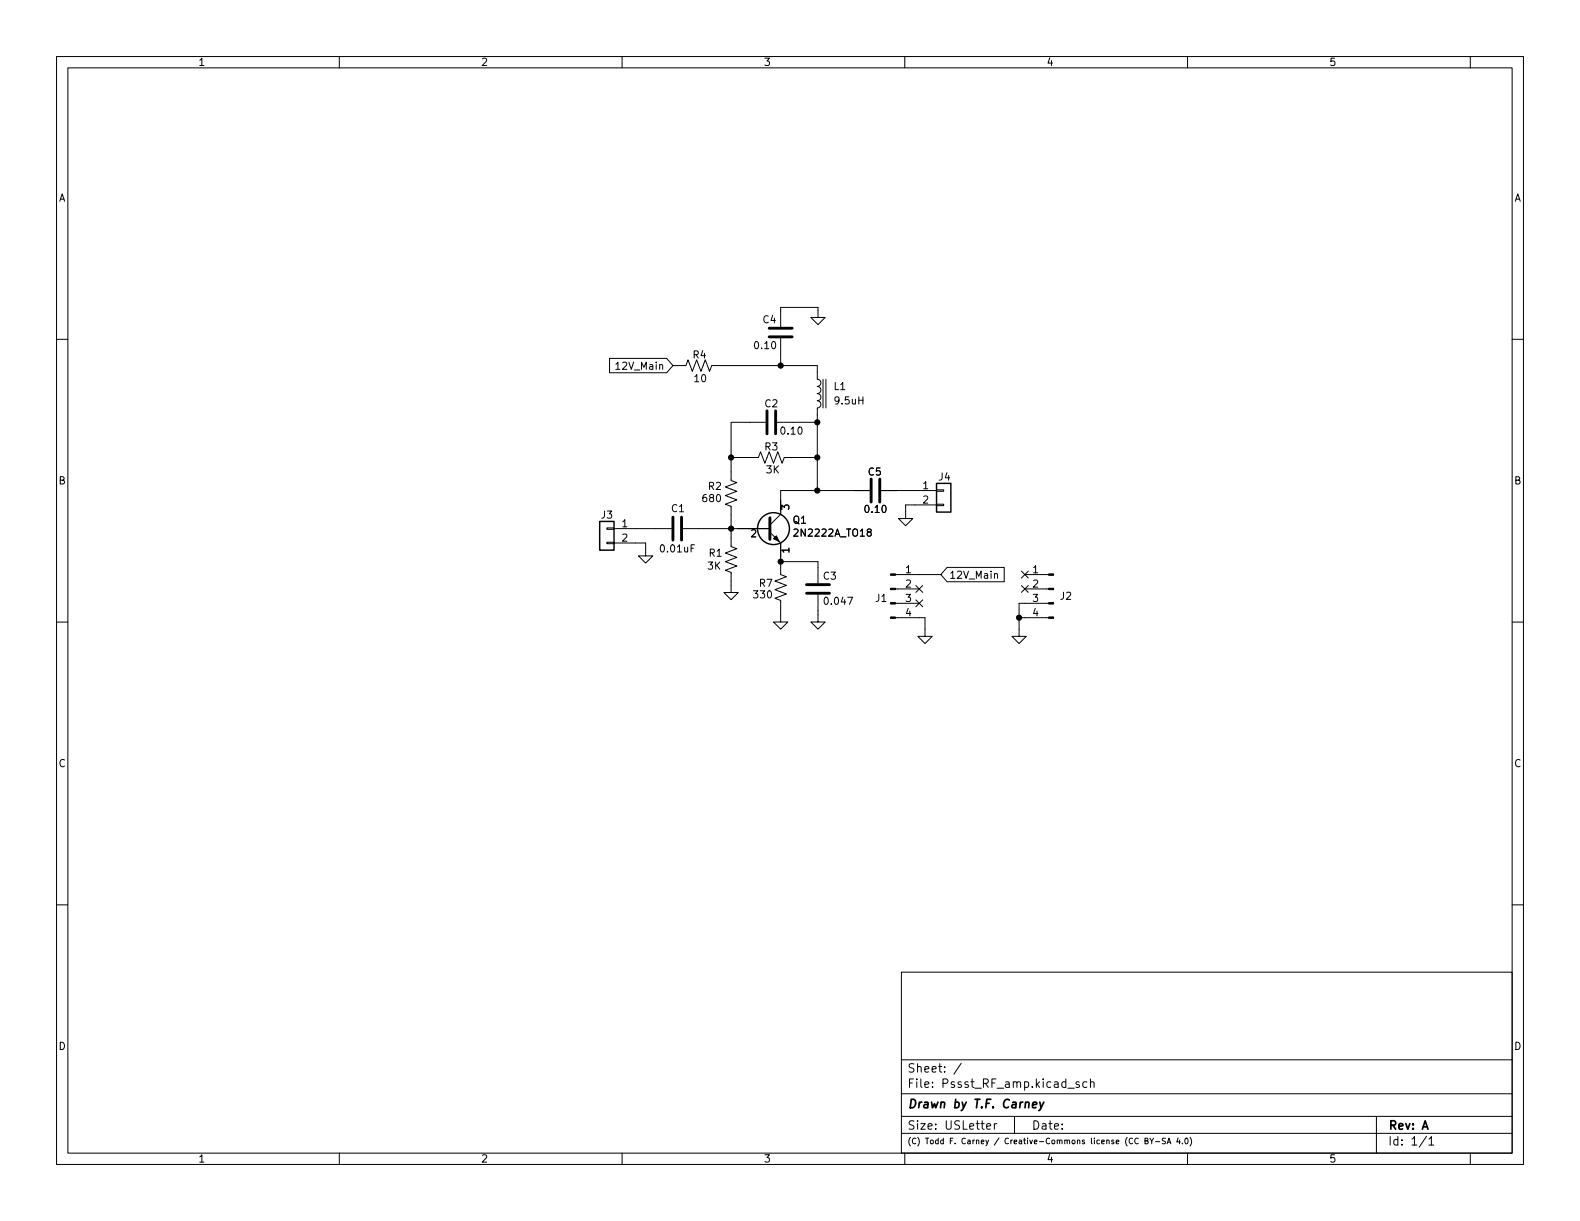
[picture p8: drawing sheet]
<svg xmlns="http://www.w3.org/2000/svg" width="279mm" height="216mm" viewBox="0 0 279 216" stroke-linecap="round" stroke-linejoin="round" font-family="sans-serif">
<g fill="none" stroke="#000" stroke-width=".18">
<path d="M10 10h259.4v195.9h-259.4zM12 12h255.4v191.9h-255.4zM60 10v2M110 10v2M160 10v2M210 10v2M260 10v2M10 60h2M138 59.8v4.8M144.7 56.1h1.2l-1.2 1.3-1.3-1.3h1.3v-1.7h-6.7v3.4M267.4 60h2M107.8 63.4h10.1l1.1 1.2-1.1 1.3h-10.1z"/>
<path d="M116.6 64.6l.2-.1h.3l.1 .8M119 64.6h2.3l.4-1 .7 2.1 .8-2.1 .8 2.1 .7-2.1 .8 2.1 .4-1.1h18.6v2.5a.64 .64 0 0 1 .7 .6 .64 .64 0 0 1-.7 .6 .64 .64 0 0 1 .7 .7 .64 .64 0 0 1-.7 .6 .64 .64 0 0 1 .7 .6 .64 .64 0 0 1-.7 .7 .64 .64 0 0 1 .7 .6 .64 .64 0 0 1-.7 .6v14.6M135.4 74.7h-6.1v10.3l1 .3-2 .8 2 .8-2 .7 2 .8-2 .8 1 .3v7.1l1 .4-2 .8 2 .8-2 .7 2 .8-2 .7 1 .4v3.6h-1.3l1.3 1.2 1.3-1.2h-1.3M136.6 60.5l.1-.1a.68 .68 0 0 1 .5 .6 .68 .68 0 0 1-.5 .7 .84 .84 0 0 1-.1-1.2zM137.4 74.7h7.1M141.2 75.6l.2-.1a.68 .68 0 0 1 .4 .6 .68 .68 0 0 1-.4 .7l-.2-.1-.1-.4zM145.5 67.1v5M146 67.1v5M151.9 70.8h.7M152.6 70.2v1.2M107.3 95.9h1.3v.2h-1.3zM107.3 93.3h1.3v.3h-1.3z"/>
<path d="M108.6 96h5.6v2.3h-1.3l1.3 1.3 1.2-1.3h-1.2M108.6 93.5h10.1M120.8 93.5h15.3M122.2 96.9h.4M122.8 96.3h-.6v1.3M129.3 80.9h4.8l.4-1 .8 2 .7-2 .8 2 .7-2 .8 2 .4-1h5.8M132.9 93.8l.5-.1 .2 .3-.7 .9h.7M136.1 94.1l1.9 1.9v5.6l1.1 .4-2.1 .7 2.1 .8-2.1 .8 2.1 .7-2.1 .8 1 .4v3.8h-1.2l1.2 1.3 1.3-1.3h-1.3M138 99.3h6.7v3.8M138.2 90.1v-.8l.5 .4 .1-.3h.6l.1 .1-.1 .6M139.5 97.3h-1.3l.4 .3M153.6 94.1l-.3-.3 .1-.1 .2-.2 .3 .1 .2 .2-.1 .2-.5 .1-.2 .2 .1 .4 .2 .1 .3-.1 .2-.1-.1-.4-.2-.1"/>
<path d="M153.8 86.7h-15.8v4.2l-1.9 1.9M155.8 86.7h9.8M156.1 89.4l.2-.1a.68 .68 0 0 1 .4 .7 .68 .68 0 0 1-.4 .6 .84 .84 0 0 1-.2-1.2zM165.6 89.2h1.3v.2h-1.3zM165.6 86.6h1.3v.3h-1.3zM165.6 89.3h-5.5v2.4h-1.2l1.2 1.3 1.3-1.3h-1.3M10 110h2M144.7 105.2v4.8h-1.3l1.3 1.3 1.2-1.3h-1.2M149.9 105.6h.9l-.6 1.3M158.3 109.2h5.3v3.3h-1.3l1.3 1.3 1.2-1.3h-1.2M158.3 106.7h4.3M158.3 104.1h4.3"/>
<path d="M158.3 101.6h8.1M162 106.1l1.2 1.2M162 103.5l1.2 1.2M163.2 106.1l-1.2 1.2M163.2 103.5l-1.2 1.2M167.5 100.3h10.1v2.6h-10.1l-1.1-1.3zM175.9 101.5l.1-.1 .3 .1 .1 .8M180.2 109.2h5.2M180.6 101l1.2 1.2M180.6 103.5l1.2 1.2M181.2 104.1h4.2M181.2 101.6h4.2"/>
<path d="M181.8 101l-1.2 1.2M181.8 103.5l-1.2 1.2M185.4 106.7h-5.2v5.8h1.3l-1.3 1.3-1.3-1.3h1.3M267.4 110h2M10 160h2M267.4 160h2M159.4 171.9h108v32h-108zM159.4 197.4h108M159.4 193.4h108M159.4 187.4h108M164.9 192.1v.2M164.9 191.4v.1"/>
<path d="M167 189.4v.2M167 188.7v.1M170 188l-1.3 1.9M176.3 198.7h-.3l-.2 .3M179.4 197.4v3M192.2 191.4l-.4-.1-.3 .3v.4l.1 .2h.6M192.8 191.4l.2-.1 .4 .1 .1 .9M192.8 190.8v1.5M243.4 197.4v6.5M60 203.9v2M110 203.9v2M159.4 200.4h108"/>
<path d="M160 203.9v2M178.3 201.3a.44 .44 0 0 0-.6 .5 .44 .44 0 0 0 .6 .4M190.5 201.7l.4-.1 .1 .7M191.8 201.6h-.3l-.1 .1v.2l.4 .1v.2h-.4M193 201.3v.8l.1 .2M199.3 201.1a1.15 1.15 0 0 0 0 1.5M202.5 201.7h.4l.1-.4h-.5v1h.4l.1-.4-.2-.2M208.3 201.2l-.2 .7h.6M208.6 201.6v.7M210 203.9v2M252.7 201.4l.4-.4v1.5M252.7 202.5h.8"/>
<path d="M260 203.9v2"/>
</g>
<path d="M136 58h4.1M136 59.6h4.1M135.6 72.6v4.1M137.2 72.6v4.1M119 91.4v4.1M120.5 91.4v4.1M136.1 91.6v3.8M154.1 84.7v4.1M155.6 84.7v4.1M142.6 104.9h4.1M142.6 103.4h4.1" fill="none" stroke="#000" stroke-width=".51"/>
<g fill="none" stroke="#000" stroke-width=".25">
<path d="M106 92.2h2.6v5.1h-2.6zM165.6 85.5h2.5v5.1h-2.5z"/>
<circle cx="136.8" cy="93.5" r="2.82"/>
</g>
<g fill="#000" stroke="#000" stroke-width=".18">
<path d="M136.8 95.3l.5-.6 .5 1.1zM157.5 109.1h.8v.2h-.8zM157.5 106.6h.8v.2h-.8zM157.5 104h.8v.3h-.8zM157.5 101.5h.8v.2h-.8zM185.4 109.1h.9v.2h-.9zM185.4 106.6h.9v.2h-.9zM185.4 104h.9v.3h-.9zM185.4 101.5h.9v.2h-.9z"/>
<circle cx="138" cy="64.6" r=".46"/>
<circle cx="144.5" cy="74.7" r=".46"/>
<circle cx="129.3" cy="80.9" r=".46"/>
<circle cx="129.3" cy="93.5" r=".46"/>
<circle cx="138" cy="99.3" r=".46"/>
<circle cx="144.5" cy="86.7" r=".46"/>
<circle cx="144.5" cy="80.9" r=".46"/>
<circle cx="180.2" cy="109.2" r=".46"/>
</g>
<g font-size="2.1">
<text x="160.4" y="190.1">Sheet:</text>
<text x="160.4" y="196.4">Drawn</text>
<text x="160.4" y="192.8">File:</text>
<text x="166.8" y="192.8">Pssst_RF_amp.kicad_sch</text>
<text x="168.6" y="196.4">by T.F.</text>
<text x="177.8" y="196.4">Carney</text>
<text x="160.4" y="200.2">Size:</text>
<text x="167.1" y="200.2">USLetter</text>
<text x="182.4" y="200.2">Date:</text>
<text x="245.4" y="200.2">Rev:</text>
<text x="245.4" y="203">Id:</text>
<text x="249.5" y="203">1/1</text>
<text x="251.5" y="200.2">A</text>
</g>
<g font-size="1.8">
<text x="35" y="12">1</text>
<text x="85" y="12">2</text>
<text x="135" y="12">3</text>
<text x="185" y="12">4</text>
<text x="235" y="12">5</text>
<text x="10.4" y="36">A</text>
<text x="267.8" y="36">A</text>
<text x="134.8" y="57.5">C4</text>
<text x="108.6" y="65.8">12V_Main</text>
<text x="122.4" y="63.8">R4</text>
<text x="133.1" y="62.1">0.10</text>
<text x="122.5" y="68">10</text>
<text x="147.3" y="69.3">L1</text>
<text x="147.3" y="71.9">9.5uH</text>
<text x="135.1" y="72.4">C2</text>
<text x="137.8" y="77.2">0.10</text>
<text x="135.1" y="80">R3</text>
<text x="10.3" y="86">B</text>
<text x="124" y="89.2">680</text>
<text x="125.1" y="87">R2</text>
<text x="135.3" y="84.1">3K</text>
<text x="153.4" y="84.5">C5</text>
<text x="163" y="86.5">1</text>
<text x="163" y="89">2</text>
<text x="165.9" y="85.4">J4</text>
<text x="267.7" y="86">B</text>
<text x="106.2" y="92.1">J3</text>
<text x="109.8" y="93.2">1</text>
<text x="109.8" y="95.8">2</text>
<text x="118.6" y="90.9">C1</text>
<text x="140.1" y="93">Q1</text>
<text x="140.1" y="95.3">2N2222A_TO18</text>
<text x="152.6" y="91.1">0.10</text>
<text x="116.4" y="98.1">0.01uF</text>
<text x="125" y="101.1">3K</text>
<text x="125.2" y="98.8">R1</text>
<text x="140.3" y="98" transform="rotate(-90 140.3 98)">1</text>
<text x="160" y="101.3">1</text>
<text x="182.5" y="101.3">1</text>
<text x="133" y="106.2">330</text>
<text x="134.1" y="104.1">R7</text>
<text x="145.4" y="102.9">C3</text>
<text x="145.4" y="107.3">0.047</text>
<text x="154.7" y="106.8">J1</text>
<text x="160" y="103.9">2</text>
<text x="160" y="106.4">3</text>
<text x="167.8" y="102.7">12V_Main</text>
<text x="182.5" y="103.9">2</text>
<text x="182.5" y="106.4">3</text>
<text x="187.3" y="106.4">J2</text>
<text x="160" y="109">4</text>
<text x="182.5" y="109">4</text>
<text x="10.3" y="136">C</text>
<text x="267.7" y="136">C</text>
<text x="10.3" y="186">D</text>
<text x="267.7" y="186">D</text>
<text x="35" y="205.9">1</text>
<text x="85" y="205.9">2</text>
<text x="135" y="205.9">3</text>
<text x="185" y="205.9">4</text>
<text x="235" y="205.9">5</text>
</g>
<g font-size="1.4">
<text x="160.4" y="202.6">(C)</text>
<text x="163.6" y="202.6">Todd</text>
<text x="168" y="202.6">F.</text>
<text x="170.3" y="202.6">Carney</text>
<text x="176.2" y="202.6">/</text>
<text x="178.2" y="202.6">Creative-Commons</text>
<text x="193.6" y="202.6">license</text>
<text x="199.8" y="202.6">(CC</text>
<text x="203.4" y="202.6">BY-SA</text>
<text x="209.2" y="202.6">4.0)</text>
</g>
</svg>
